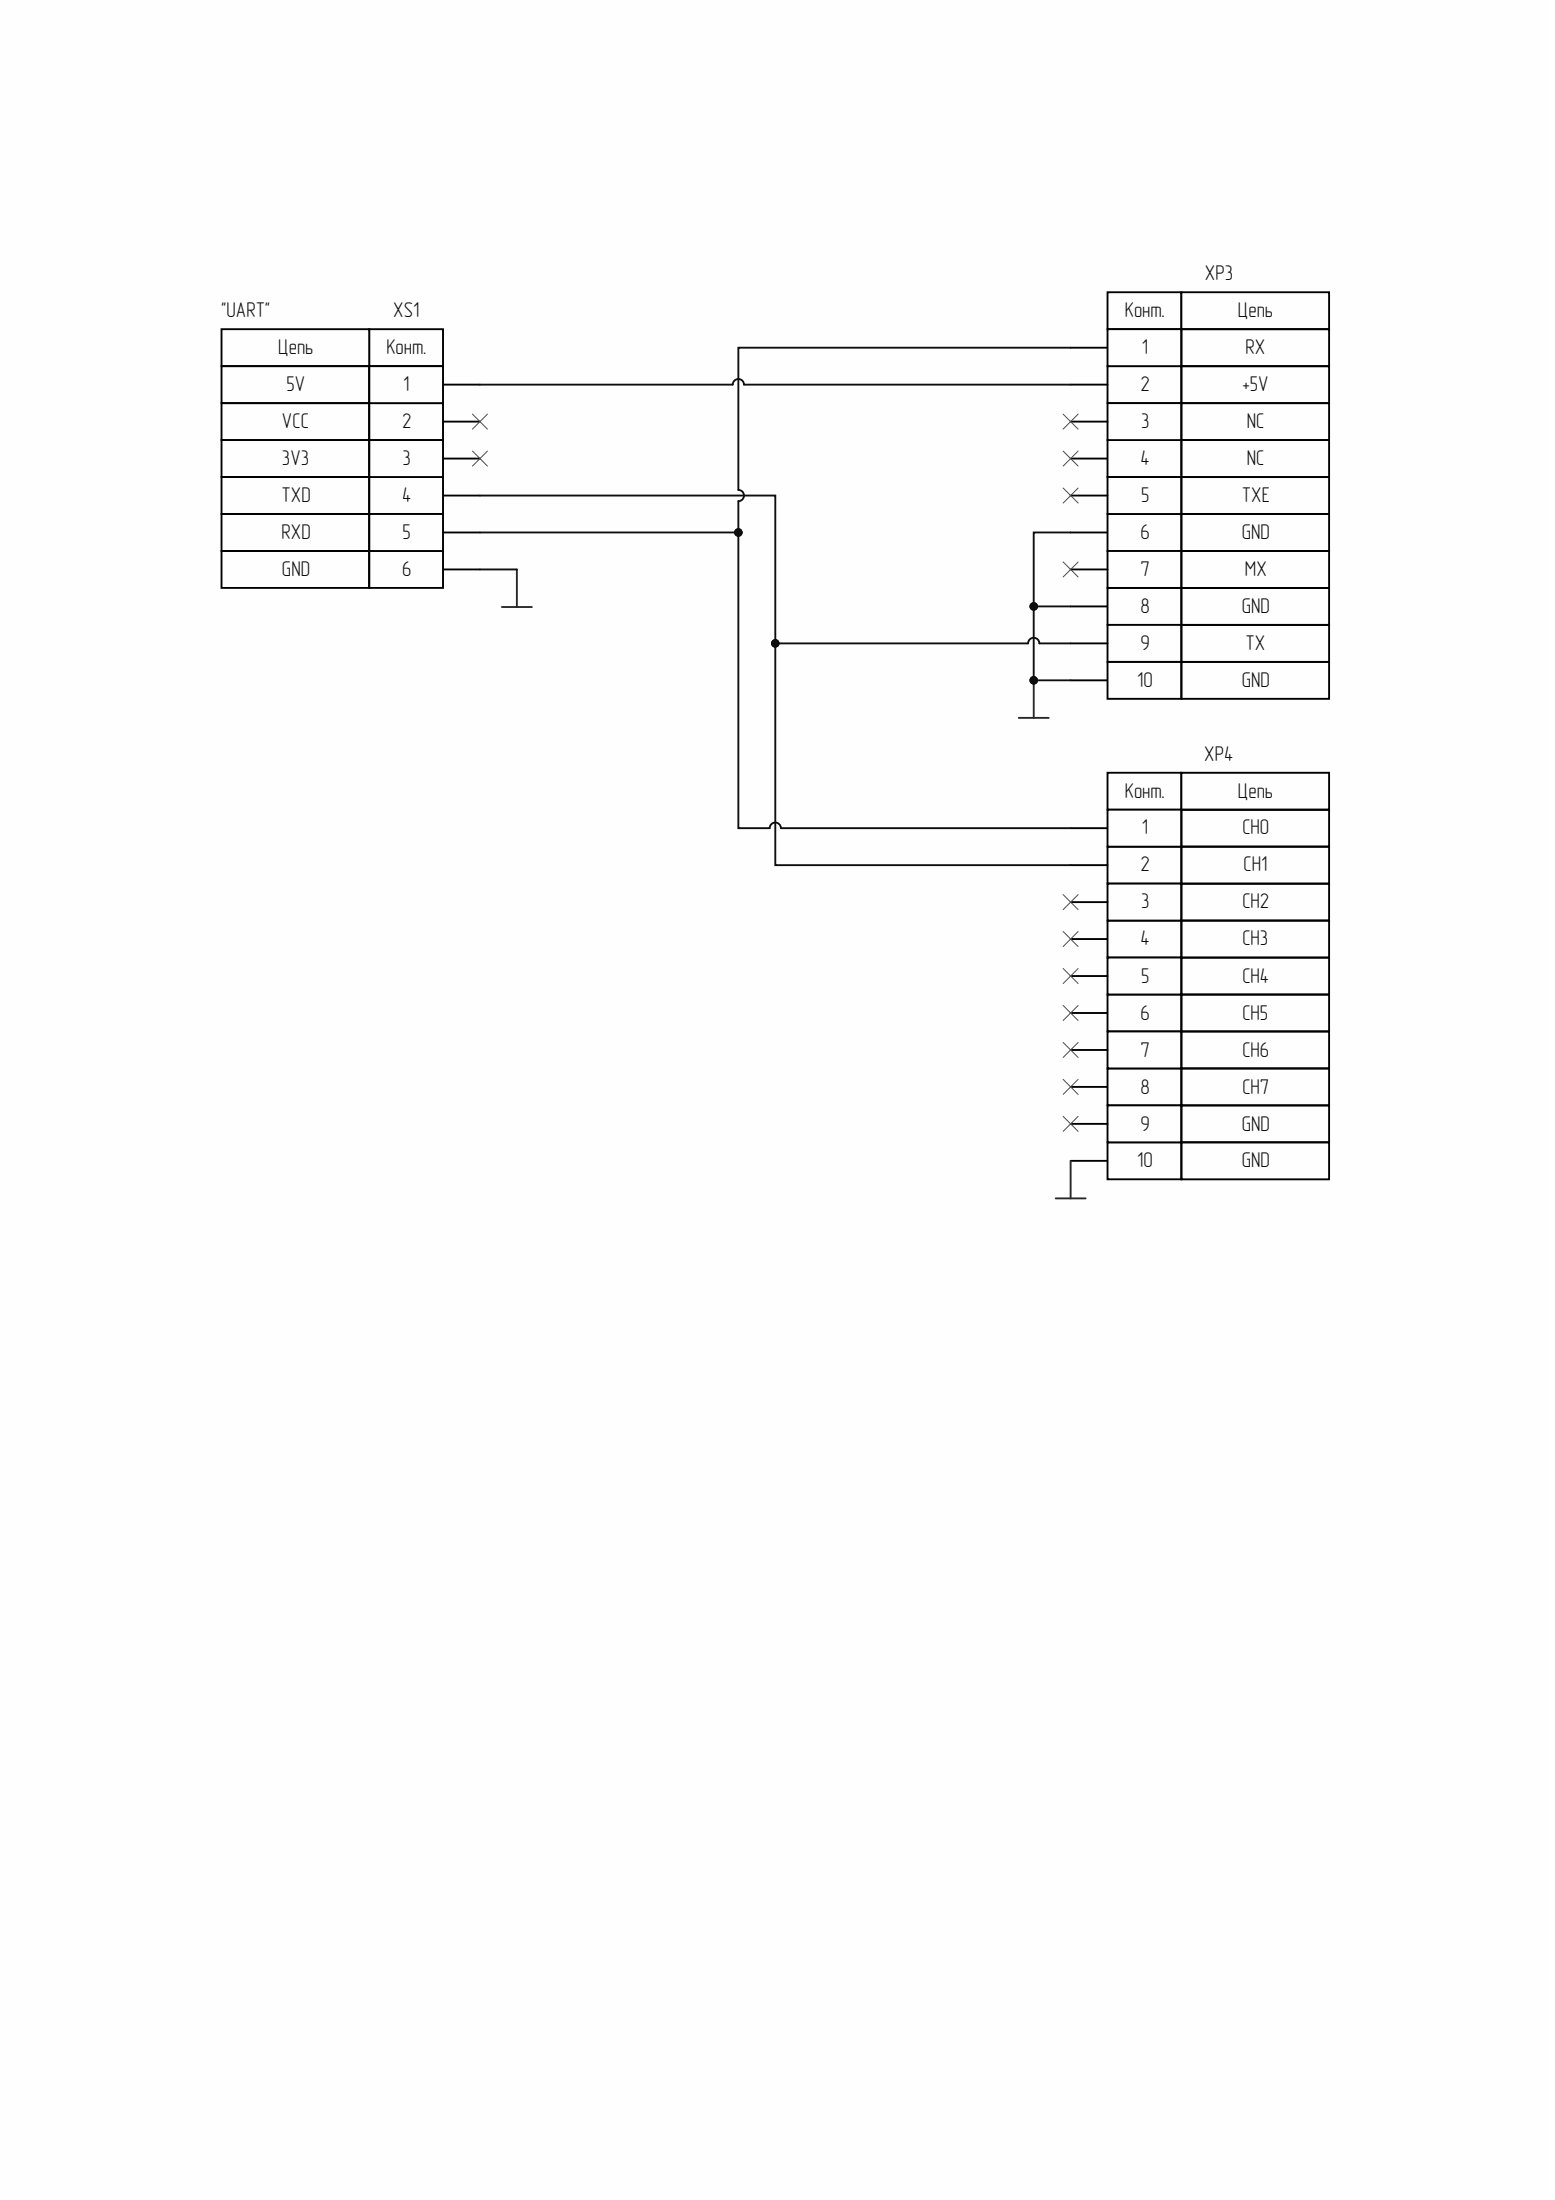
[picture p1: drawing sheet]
<svg xmlns="http://www.w3.org/2000/svg" width="210mm" height="297mm" viewBox="0 0 210 297" stroke-linecap="round" stroke-linejoin="round" font-family="sans-serif">
<g fill="#fefefe">
<path d="M0 0h209.3v296.5h-209.3z" fill-rule="evenodd"/>
<path d="M0 0h209.3v296.5h-209.3z" fill-rule="evenodd"/>
<path d="M149.5 49.4h10v5h-10z" fill-rule="evenodd"/>
</g>
<path d="M144.5 51.9h5M144.5 46.9h5M149.5 49.4h10v5h-10z" fill="none" stroke="#000" stroke-width=".25"/>
<path d="M149.5 39.5h10v4.9h-10z" fill-rule="evenodd" fill="#fefefe"/>
<path d="M149.5 39.5h10v4.9h-10z" fill="none" stroke="#000" stroke-width=".25"/>
<path d="M149.5 44.4h10v5h-10z" fill-rule="evenodd" fill="#fefefe"/>
<path d="M149.5 44.4h10v5h-10z" fill="none" stroke="#000" stroke-width=".25"/>
<path d="M159.5 39.5h19.9v4.9h-19.9z" fill-rule="evenodd" fill="#fefefe"/>
<path d="M159.5 39.5h19.9v4.9h-19.9zM159.5 49.4h19.9v5h-19.9zM159.5 44.4h19.9v5h-19.9zM144.5 61.9h5" fill="none" stroke="#000" stroke-width=".25"/>
<path d="M149.5 59.4h10v5h-10z" fill-rule="evenodd" fill="#fefefe"/>
<path d="M149.5 59.4h10v5h-10z" fill="none" stroke="#000" stroke-width=".25"/>
<path d="M149.5 54.4h10v5h-10z" fill-rule="evenodd" fill="#fefefe"/>
<path d="M144.5 56.9h5M149.5 54.4h10v5h-10zM144.5 71.9h5" fill="none" stroke="#000" stroke-width=".25"/>
<path d="M149.5 69.4h10v5h-10z" fill-rule="evenodd" fill="#fefefe"/>
<path d="M149.5 69.4h10v5h-10z" fill="none" stroke="#000" stroke-width=".25"/>
<path d="M149.5 64.4h10v5h-10z" fill-rule="evenodd" fill="#fefefe"/>
<path d="M144.5 66.9h5M149.5 64.4h10v5h-10zM144.5 81.9h5" fill="none" stroke="#000" stroke-width=".25"/>
<path d="M149.5 79.4h10v5h-10z" fill-rule="evenodd" fill="#fefefe"/>
<path d="M149.5 79.4h10v5h-10z" fill="none" stroke="#000" stroke-width=".25"/>
<path d="M149.5 74.4h10v5h-10z" fill-rule="evenodd" fill="#fefefe"/>
<path d="M144.5 76.9h5M149.5 74.4h10v5h-10zM144.5 91.9h5" fill="none" stroke="#000" stroke-width=".25"/>
<path d="M149.5 89.4h10v5h-10z" fill-rule="evenodd" fill="#fefefe"/>
<path d="M149.5 89.4h10v5h-10z" fill="none" stroke="#000" stroke-width=".25"/>
<path d="M149.5 84.4h10v5h-10z" fill-rule="evenodd" fill="#fefefe"/>
<path d="M159.5 59.4h19.9v5h-19.9zM159.5 54.4h19.9v5h-19.9zM159.5 69.4h19.9v5h-19.9zM159.5 64.4h19.9v5h-19.9zM159.5 79.4h19.9v5h-19.9zM159.5 74.4h19.9v5h-19.9zM144.5 86.9h5M149.5 84.4h10v5h-10zM159.5 89.4h19.9v5h-19.9zM159.5 84.4h19.9v5h-19.9z" fill="none" stroke="#000" stroke-width=".25"/>
<path d="M49.8 54.4h10v5h-10z" fill-rule="evenodd" fill="#fefefe"/>
<path d="M49.8 54.4h10v5h-10zM59.8 56.9h5M59.8 51.9h5" fill="none" stroke="#000" stroke-width=".25"/>
<path d="M49.8 44.4h10v5h-10z" fill-rule="evenodd" fill="#fefefe"/>
<path d="M49.8 44.4h10v5h-10z" fill="none" stroke="#000" stroke-width=".25"/>
<path d="M49.8 49.4h10v5h-10z" fill-rule="evenodd" fill="#fefefe"/>
<path d="M49.8 49.4h10v5h-10z" fill="none" stroke="#000" stroke-width=".25"/>
<path d="M29.9 44.4h19.9v5h-19.9z" fill-rule="evenodd" fill="#fefefe"/>
<path d="M29.9 44.4h19.9v5h-19.9zM29.9 54.4h19.9v5h-19.9zM29.9 49.4h19.9v5h-19.9zM59.8 66.9h5" fill="none" stroke="#000" stroke-width=".25"/>
<path d="M49.8 64.4h10v5h-10z" fill-rule="evenodd" fill="#fefefe"/>
<path d="M49.8 64.4h10v5h-10z" fill="none" stroke="#000" stroke-width=".25"/>
<path d="M49.8 59.4h10v5h-10z" fill-rule="evenodd" fill="#fefefe"/>
<path d="M49.8 59.4h10v5h-10zM59.8 61.9h5M59.8 76.9h5" fill="none" stroke="#000" stroke-width=".25"/>
<path d="M49.8 74.4h10v5h-10z" fill-rule="evenodd" fill="#fefefe"/>
<path d="M49.8 74.4h10v5h-10z" fill="none" stroke="#000" stroke-width=".25"/>
<path d="M49.8 69.4h10v5h-10z" fill-rule="evenodd" fill="#fefefe"/>
<path d="M29.9 59.4h19.9v5h-19.9zM29.9 64.4h19.9v5h-19.9zM29.9 74.4h19.9v5h-19.9zM29.9 69.4h19.9v5h-19.9zM49.8 69.4h10v5h-10zM59.8 71.9h5" fill="none" stroke="#000" stroke-width=".25"/>
<path d="M149.5 114.3h10v5h-10z" fill-rule="evenodd" fill="#fefefe"/>
<path d="M144.5 116.8h5M144.5 111.8h5M149.5 114.3h10v5h-10z" fill="none" stroke="#000" stroke-width=".25"/>
<path d="M149.5 104.3h10v5h-10z" fill-rule="evenodd" fill="#fefefe"/>
<path d="M149.5 104.3h10v5h-10z" fill="none" stroke="#000" stroke-width=".25"/>
<path d="M149.5 109.3h10v5h-10z" fill-rule="evenodd" fill="#fefefe"/>
<path d="M149.5 109.3h10v5h-10z" fill="none" stroke="#000" stroke-width=".25"/>
<path d="M159.5 104.3h19.9v5h-19.9z" fill-rule="evenodd" fill="#fefefe"/>
<path d="M159.5 104.3h19.9v5h-19.9zM159.5 114.3h19.9v5h-19.9zM159.5 109.3h19.9v5h-19.9zM144.5 126.8h5" fill="none" stroke="#000" stroke-width=".25"/>
<path d="M149.5 124.3h10v5h-10z" fill-rule="evenodd" fill="#fefefe"/>
<path d="M149.5 124.3h10v5h-10z" fill="none" stroke="#000" stroke-width=".25"/>
<path d="M149.5 119.3h10v5h-10z" fill-rule="evenodd" fill="#fefefe"/>
<path d="M149.5 119.3h10v5h-10zM144.5 121.8h5M144.5 136.8h5" fill="none" stroke="#000" stroke-width=".25"/>
<path d="M149.5 134.3h10v5h-10z" fill-rule="evenodd" fill="#fefefe"/>
<path d="M149.5 134.3h10v5h-10z" fill="none" stroke="#000" stroke-width=".25"/>
<path d="M149.5 129.3h10v5h-10z" fill-rule="evenodd" fill="#fefefe"/>
<path d="M144.5 131.8h5M149.5 129.3h10v5h-10zM144.5 146.8h5" fill="none" stroke="#000" stroke-width=".25"/>
<path d="M149.5 144.3h10v4.9h-10z" fill-rule="evenodd" fill="#fefefe"/>
<path d="M149.5 144.3h10v4.9h-10z" fill="none" stroke="#000" stroke-width=".25"/>
<path d="M149.5 139.3h10v5h-10z" fill-rule="evenodd" fill="#fefefe"/>
<path d="M149.5 139.3h10v5h-10zM144.5 141.8h5M144.5 156.7h5" fill="none" stroke="#000" stroke-width=".25"/>
<path d="M149.5 154.2h10v5h-10z" fill-rule="evenodd" fill="#fefefe"/>
<path d="M149.5 154.2h10v5h-10z" fill="none" stroke="#000" stroke-width=".25"/>
<path d="M149.5 149.2h10v5h-10z" fill-rule="evenodd" fill="#fefefe"/>
<path d="M159.5 119.3h19.9v5h-19.9zM159.5 124.3h19.9v5h-19.9zM159.5 134.3h19.9v5h-19.9zM159.5 129.3h19.9v5h-19.9zM159.5 139.3h19.9v5h-19.9zM144.5 151.7h5M149.5 149.2h10v5h-10zM159.5 144.3h19.9v4.9h-19.9zM159.5 154.2h19.9v5h-19.9zM159.5 149.2h19.9v5h-19.9z" fill="none" stroke="#000" stroke-width=".25"/>
<path d="M143.5 55.9l2 2M145.5 55.9l-2 2M143.5 60.9l2 2M143.5 65.9l2 2M143.5 75.9l2 2M145.5 60.9l-2 2M145.5 65.9l-2 2M145.5 75.9l-2 2" fill="none" stroke="#4c4c4c" stroke-width=".13"/>
<path d="M137.5 96.9h4.1M139.5 91.9v5" fill="none" stroke="#262626" stroke-width=".25"/>
<circle cx="139.5" cy="91.9" r=".51" fill="#0e0e0e"/>
<circle cx="139.5" cy="91.9" r=".51" fill="none" stroke="#0e0e0e" stroke-width=".13"/>
<path d="M69.8 76.9v5.1M67.7 82h4.1M144.5 156.7v5.1M142.5 161.8h4" fill="none" stroke="#262626" stroke-width=".25"/>
<g fill="none" stroke="#4c4c4c" stroke-width=".13">
<path d="M63.8 55.9l2 2M65.8 55.9l-2 2M63.8 60.9l2 2M65.8 60.9l-2 2M143.5 120.8l2 2M143.5 125.8l2 2M143.5 130.8l2 2M143.5 135.8l2 2M145.5 120.8l-2 2M145.5 125.8l-2 2M145.5 130.8l-2 2M145.5 135.8l-2 2"/>
<path d="M143.5 140.7l2 2.1M143.5 145.7l2 2.1M143.5 150.7l2 2.1M145.5 140.7l-2 2.1M145.5 145.7l-2 2.1M145.5 150.7l-2 2.1"/>
</g>
<path d="M144.5 71.9h-5v20h5" fill="none" stroke="#0e0e0e" stroke-width=".25"/>
<circle cx="139.5" cy="81.9" r=".51" fill="#0e0e0e"/>
<circle cx="139.5" cy="81.9" r=".51" fill="none" stroke="#0e0e0e" stroke-width=".13"/>
<circle cx="139.5" cy="91.9" r=".51" fill="#0e0e0e"/>
<circle cx="139.5" cy="91.9" r=".51" fill="none" stroke="#0e0e0e" stroke-width=".13"/>
<path d="M139.5 81.9h5" fill="none" stroke="#0e0e0e" stroke-width=".25"/>
<circle cx="139.5" cy="81.9" r=".51" fill="#0e0e0e"/>
<circle cx="139.5" cy="81.9" r=".51" fill="none" stroke="#0e0e0e" stroke-width=".13"/>
<path d="M104.7 86.9h34.1a.76 .76 0 0 1 .7-.8 .76 .76 0 0 1 .8 .8h4.2" fill="none" stroke="#0e0e0e" stroke-width=".25"/>
<circle cx="104.7" cy="86.9" r=".51" fill="#0e0e0e"/>
<circle cx="104.7" cy="86.9" r=".51" fill="none" stroke="#0e0e0e" stroke-width=".13"/>
<path d="M64.8 66.9h39.9v49.9h39.8" fill="none" stroke="#0e0e0e" stroke-width=".25"/>
<circle cx="104.7" cy="86.9" r=".51" fill="#0e0e0e"/>
<circle cx="104.7" cy="86.9" r=".51" fill="none" stroke="#0e0e0e" stroke-width=".13"/>
<path d="M64.8 76.9h5M64.8 71.9h34.9" fill="none" stroke="#0e0e0e" stroke-width=".25"/>
<circle cx="99.7" cy="71.9" r=".51" fill="#0e0e0e"/>
<circle cx="99.7" cy="71.9" r=".51" fill="none" stroke="#0e0e0e" stroke-width=".13"/>
<path d="M144.5 46.9h-44.8v19.2a.76 .76 0 0 1 .7 .8 .76 .76 0 0 1-.7 .8v44.1h4.2a.76 .76 0 0 1 .8-.7 .76 .76 0 0 1 .7 .7h39.1" fill="none" stroke="#0e0e0e" stroke-width=".25"/>
<circle cx="99.7" cy="71.9" r=".51" fill="#0e0e0e"/>
<circle cx="99.7" cy="71.9" r=".51" fill="none" stroke="#0e0e0e" stroke-width=".13"/>
<path d="M64.8 51.9h34.1a.76 .76 0 0 1 .8-.7 .76 .76 0 0 1 .7 .7h44.1" fill="none" stroke="#0e0e0e" stroke-width=".25"/>
<g font-size="2.9" fill="#0e0e0e">
<text x="162.6" y="37.9">XP3</text>
<text x="29.9" y="42.9">&quot;UART&quot;</text>
<text x="37.6" y="47.8">Цепь</text>
<text x="52.2" y="47.8">Конт.</text>
<text x="53.1" y="42.9">XS1</text>
<text x="151.8" y="42.9">Конт.</text>
<text x="154.1" y="47.8">1</text>
<text x="167.1" y="42.9">Цепь</text>
<text x="168.1" y="47.8">RX</text>
<text x="38.7" y="52.8">5V</text>
<text x="54.4" y="52.8">1</text>
<text x="153.9" y="52.8">2</text>
<text x="167.7" y="52.8">+5V</text>
<text x="38.1" y="57.8">VCC</text>
<text x="54.3" y="57.8">2</text>
<text x="154" y="57.8">3</text>
<text x="168.3" y="57.8">NC</text>
<text x="38.1" y="62.8">3V3</text>
<text x="54.4" y="62.8">3</text>
<text x="153.9" y="62.8">4</text>
<text x="168.3" y="62.8">NC</text>
<text x="38" y="67.8">TXD</text>
<text x="54.3" y="67.8">4</text>
<text x="154" y="67.8">5</text>
<text x="167.6" y="67.8">TXE</text>
<text x="38" y="72.8">RXD</text>
<text x="38.1" y="77.8">GND</text>
<text x="54.3" y="77.8">6</text>
<text x="54.4" y="72.8">5</text>
<text x="153.9" y="72.8">6</text>
<text x="153.9" y="77.8">7</text>
<text x="167.6" y="72.8">GND</text>
<text x="168" y="77.8">MX</text>
<text x="153.9" y="82.7">8</text>
<text x="167.6" y="82.7">GND</text>
<text x="153.9" y="87.7">9</text>
<text x="168.1" y="87.7">TX</text>
<text x="153.5" y="92.7">10</text>
<text x="167.6" y="92.7">GND</text>
<text x="151.8" y="107.7">Конт.</text>
<text x="162.6" y="102.7">XP4</text>
<text x="167.1" y="107.7">Цепь</text>
<text x="154.1" y="112.7">1</text>
<text x="167.7" y="112.7">CH0</text>
<text x="153.9" y="117.7">2</text>
<text x="167.9" y="117.7">CH1</text>
<text x="154" y="122.6">3</text>
<text x="167.7" y="122.6">CH2</text>
<text x="153.9" y="127.6">4</text>
<text x="167.7" y="127.6">CH3</text>
<text x="153.9" y="137.7">6</text>
<text x="154" y="132.7">5</text>
<text x="167.7" y="137.7">CH5</text>
<text x="167.7" y="132.7">CH4</text>
<text x="153.9" y="142.7">7</text>
<text x="167.7" y="142.7">CH6</text>
<text x="153.9" y="147.7">8</text>
<text x="167.7" y="147.7">CH7</text>
<text x="153.9" y="152.6">9</text>
<text x="167.6" y="152.6">GND</text>
<text x="153.5" y="157.6">10</text>
<text x="167.6" y="157.6">GND</text>
</g>
</svg>
